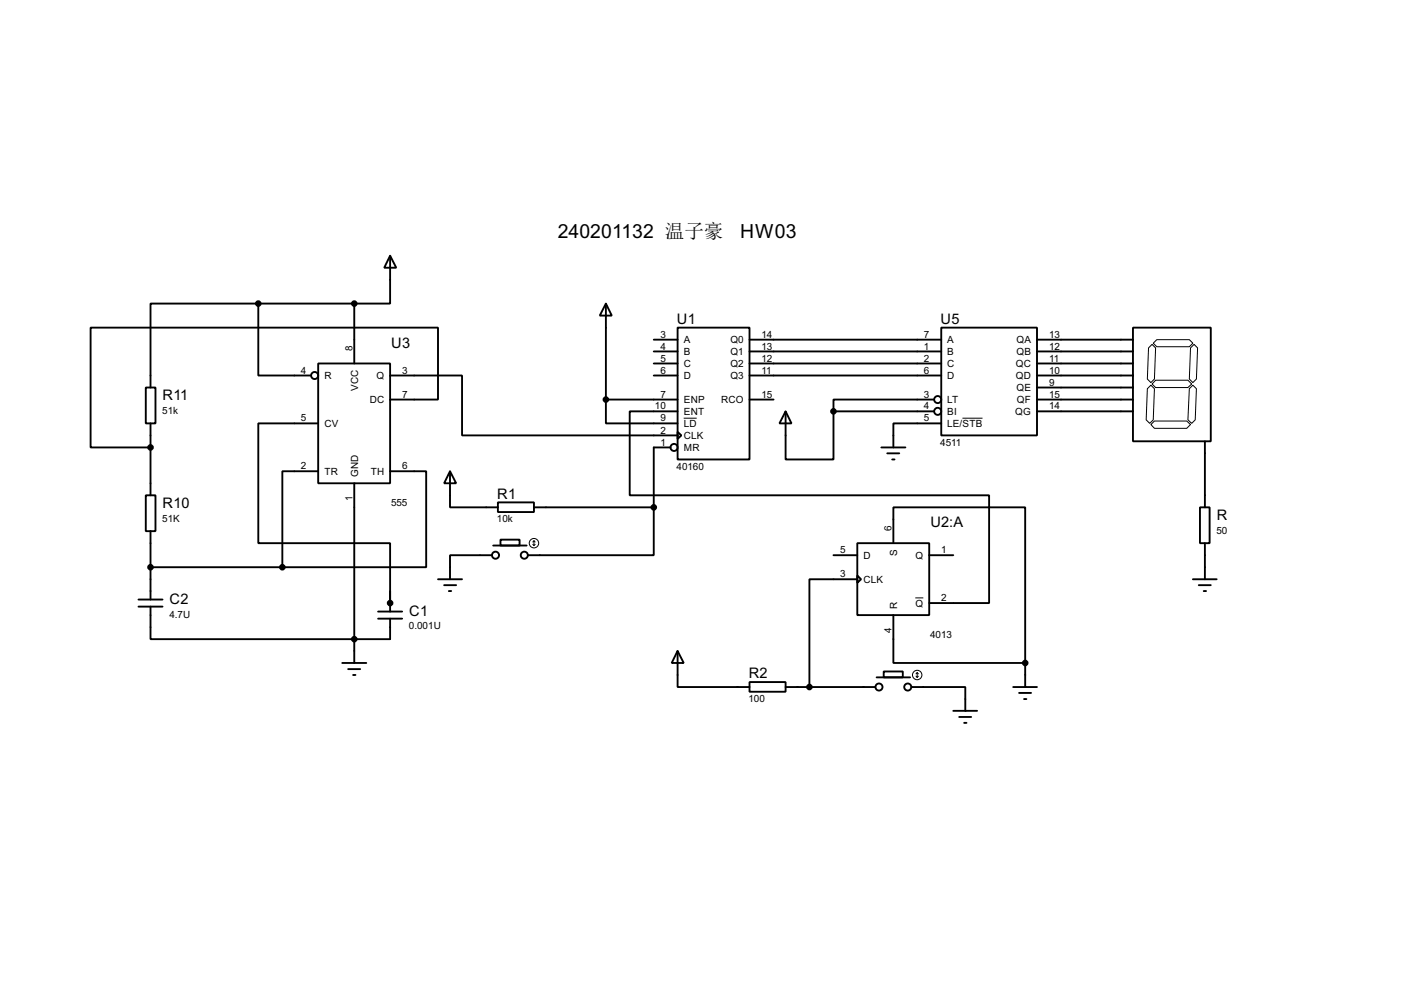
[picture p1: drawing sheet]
<svg xmlns="http://www.w3.org/2000/svg" width="297mm" height="210mm" viewBox="0 0 297 210" stroke-linecap="round" stroke-linejoin="round" font-family="sans-serif">
<g fill="none" stroke="#000" stroke-width=".4">
<path d="M82.7 54.2l1.3 2.6h-2.5zM82.7 54.2v10.2h-7.6M54.8 64.4h-22.9v17.8M54.8 64.4v15.2h11.2M54.8 64.4h20.3M67.5 77.1h15.2v25.4h-15.2zM75.1 64.4v12.7M82.7 79.6h15.3v12.7h45.7M128.5 64.4l1.2 2.5h-2.5zM128.5 64.4v20.3M138.6 72h5.1M138.6 74.5h5.1"/>
<path d="M138.6 77.1h5.1M138.6 79.6h5.1M143.7 69.5h15.2v27.9h-15.2zM158.9 72h40.7M158.9 74.5h40.7M158.9 77.1h40.7M158.9 79.6h40.7M199.6 69.5h20.3v22.8h-20.3zM219.9 72h20.3M219.9 74.5h20.3M219.9 77.1h20.3M219.9 79.6h20.3"/>
<path d="M240.2 69.5h16.5v24.1h-16.5zM30.9 82.2h2.1v7.6h-2.1zM31.9 89.8v15.2M67.5 99.9h-7.6v20.4M67.5 89.8h-12.7v25.4h27.9v12.7M82.7 99.9h7.7v20.4h-30.5M82.7 84.7h10.2v-15.2h-73.7v25.4h12.7M95.4 99.9l1.3 2.6h-2.5zM95.4 99.9v7.7h10.2M128.5 84.7v5.1h15.2M128.5 84.7h15.2M142.2 94.9h-3.6v12.7"/>
<path d="M143.7 91.6l.8 .7-.8 .8zM143.7 87.2h-10.2v17.8h76.2v22.9h-12.7M158.9 84.7h5.1M166.6 87.2l1.2 2.6h-2.5zM166.6 87.2v10.2h10.1v-10.2M176.7 87.2h21.4M186.9 94.9h5.1M188.1 96.1h2.6M189.2 97.4h.5M198.1 84.7h-21.4v2.5M199.6 89.8h-10.2v5.1M219.9 82.2h20.3"/>
<path d="M219.9 84.7h20.3M219.9 87.2h20.3M255.5 93.6v14M30.9 105h2.1v7.6h-2.1zM31.9 112.6v14.5M75.1 102.5v38.1M104.3 117.7h-8.9v5.1M104.6 115.7h7.1M105.6 106.5h7.6v2.1h-7.6zM106.1 114.4h4.1v1.3h-4.1zM113.2 107.6h25.4M138.6 107.6v10.1h-26.7"/>
<path d="M176.7 117.7h5.1M181.8 115.2h15.2v15.2h-15.2zM189.4 115.2v-7.6h28v33M197 117.7h5.1M254.4 107.6h2.1v7.6h-2.1zM255.5 115.2v7.6M29.4 128.6h5.1M29.4 127.1h5.1M31.9 128.6v6.9h50.8v-4.3M31.9 120.3h28M80.2 131.2h5.1M80.2 129.7h5.1"/>
<path d="M82.7 125.3v4.4M92.9 122.8h5.1M94.2 124.1h2.5M95.2 125.3h.5M143.7 138l1.3 2.6h-2.6zM143.7 138v7.7h15.2M181.8 122l.8 .8-.8 .8zM181.8 122.8h-10.2v22.9M189.4 130.4v10.2h28M252.9 122.8h5.1M254.2 124.1h2.5M255.2 125.3h.5"/>
<path d="M72.6 140.6h5.1M73.8 141.9h2.6M74.9 143.1h.5M158.9 144.6h7.7v2.1h-7.7zM166.6 145.7h19M185.9 143.6h7.1M187.4 142.4h4v1.2h-4zM193.2 145.7h11.5v5M202.1 150.7h5.1M203.4 152h2.5M204.4 153.3h.5M214.8 145.7h5.1"/>
<path d="M216.1 146.9h2.5M217.1 148.2h.5M217.4 140.6v5.1"/>
<circle cx="66.7" cy="79.6" r=".75"/>
<circle cx="142.9" cy="94.9" r=".75"/>
<circle cx="198.8" cy="87.2" r=".75"/>
<circle cx="198.8" cy="84.7" r=".75"/>
<circle cx="105.1" cy="117.7" r=".75"/>
<circle cx="111.2" cy="117.7" r=".75"/>
<circle cx="186.4" cy="145.7" r=".75"/>
<circle cx="192.5" cy="145.7" r=".75"/>
</g>
<g fill="none" stroke="#000" stroke-width=".21">
<path d="M243.5 73.8l.8-.8 .7 .8-.2 6.6-.8 .7-.7-.7zM244.5 72.8l.8-.8h6.9l.7 .8-.7 .7h-6.9zM253.2 73l.7 .8-.2 6.6-.8 .7-.7-.7 .2-6.6zM145 88.7h2.7M204.1 88.7h4.2M243.3 82.4l.7-.7 .8 .7-.3 6.6-.7 .8-.8-.8zM244 90l.8-.7h6.8l.8 .7-.8 .8h-6.8zM245 80.6h6.9l.8 .8-.8 .8h-6.9l-.7-.8zM252.2 82.4l.7-.7 .8 .7-.3 6.6-.7 .8-.8-.8zM113 115.4l.2 .3M113.2 114.7v1M113.2 114.7l-.2 .2"/>
<path d="M113.2 114.7l.3 .2M113.5 115.4l-.3 .3M194.1 126.8h1.7M194.2 143.4l.3 .2M194.5 142.6v1M194.5 142.6l-.3 .3M194.5 142.6l.2 .3M194.7 143.4l-.2 .2"/>
<circle cx="113.2" cy="115.2" r="1"/>
<circle cx="194.5" cy="143.1" r="1"/>
</g>
<g fill="#000" stroke="#000" stroke-width=".4">
<circle cx="54.8" cy="64.4" r=".5"/>
<circle cx="75.1" cy="64.4" r=".5"/>
<circle cx="31.9" cy="94.9" r=".5"/>
<circle cx="128.5" cy="84.7" r=".5"/>
<circle cx="176.7" cy="87.2" r=".5"/>
<circle cx="138.6" cy="107.6" r=".5"/>
<circle cx="31.9" cy="120.3" r=".5"/>
<circle cx="59.9" cy="120.3" r=".5"/>
<circle cx="75.1" cy="135.5" r=".5"/>
<circle cx="82.7" cy="127.9" r=".5"/>
<circle cx="171.6" cy="145.7" r=".5"/>
<circle cx="217.4" cy="140.6" r=".5"/>
</g>
<g font-size="4.6">
<text x="118.3" y="50.4">240201132 温子豪</text>
<text x="156.9" y="50.4">HW03</text>
</g>
<g font-size="3.5">
<text x="143.5" y="68.7">U1</text>
<text x="199.4" y="68.7">U5</text>
<text x="83" y="73.7">U3</text>
<text x="34.5" y="84.9">R11</text>
<text x="34.5" y="107.7">R10</text>
<text x="105.4" y="105.7">R1</text>
<text x="197.3" y="111.8">U2:A</text>
<text x="258" y="110.3">R</text>
<text x="36" y="128">C2</text>
<text x="86.8" y="130.6">C1</text>
<text x="158.8" y="143.8">R2</text>
</g>
<g font-size="2.4">
<text x="140" y="71.6">3</text>
<text x="161.5" y="71.6">14</text>
<text x="195.9" y="71.6">7</text>
<text x="222.4" y="71.6">13</text>
<text x="74.7" y="74.5" transform="rotate(-90 74.7 74.5)">8</text>
<text x="140" y="74.1">4</text>
<text x="140" y="76.7">5</text>
<text x="145" y="72.8">A</text>
<text x="145" y="75.3">B</text>
<text x="145" y="77.9">C</text>
<text x="154.8" y="72.8">Q0</text>
<text x="154.8" y="75.3">Q1</text>
<text x="154.8" y="77.9">Q2</text>
<text x="161.5" y="74.1">13</text>
<text x="161.5" y="76.7">12</text>
<text x="195.9" y="74.1">1</text>
<text x="195.9" y="76.7">2</text>
<text x="200.8" y="72.8">A</text>
<text x="200.8" y="75.3">B</text>
<text x="200.8" y="77.9">C</text>
<text x="215.4" y="77.9">QC</text>
<text x="215.5" y="72.8">QA</text>
<text x="215.5" y="75.3">QB</text>
<text x="222.4" y="74.1">12</text>
<text x="222.4" y="76.7">11</text>
<text x="63.8" y="79.2">4</text>
<text x="68.8" y="80.4">R</text>
<text x="75.9" y="82.9" transform="rotate(-90 75.9 82.9)">VCC</text>
<text x="79.8" y="80.4">Q</text>
<text x="85.3" y="79.2">3</text>
<text x="140" y="79.2">6</text>
<text x="145" y="80.4">D</text>
<text x="154.8" y="80.4">Q3</text>
<text x="161.5" y="79.2">11</text>
<text x="195.9" y="79.2">6</text>
<text x="200.8" y="80.4">D</text>
<text x="215.4" y="80.4">QD</text>
<text x="215.5" y="83">QE</text>
<text x="222.4" y="79.2">10</text>
<text x="222.4" y="81.8">9</text>
<text x="34.4" y="87.8">51k</text>
<text x="63.8" y="89.4">5</text>
<text x="78.4" y="85.5">DC</text>
<text x="85.3" y="84.3">7</text>
<text x="138.9" y="86.8">10</text>
<text x="140" y="84.3">7</text>
<text x="140" y="89.4">9</text>
<text x="145" y="85.5">ENP</text>
<text x="145" y="88">ENT</text>
<text x="152.9" y="85.5">RCO</text>
<text x="161.5" y="84.3">15</text>
<text x="195.9" y="84.3">3</text>
<text x="195.9" y="86.8">4</text>
<text x="195.9" y="89.4">5</text>
<text x="200.8" y="85.5">LT</text>
<text x="200.8" y="88">BI</text>
<text x="215.2" y="88">QG</text>
<text x="215.6" y="85.5">QF</text>
<text x="222.4" y="84.3">15</text>
<text x="222.4" y="86.8">14</text>
<text x="68.8" y="90.6">CV</text>
<text x="140" y="91.9">2</text>
<text x="140" y="94.5">1</text>
<text x="145" y="90.6">LD</text>
<text x="145" y="93.1">CLK</text>
<text x="145" y="95.7">MR</text>
<text x="199.4" y="94.5">4511</text>
<text x="200.8" y="90.6">LE/STB</text>
<text x="63.8" y="99.5">2</text>
<text x="68.8" y="100.7">TR</text>
<text x="75.9" y="101.2" transform="rotate(-90 75.9 101.2)">GND</text>
<text x="78.6" y="100.7">TH</text>
<text x="85.3" y="99.5">6</text>
<text x="143.5" y="99.6">40160</text>
<text x="74.7" y="106.2" transform="rotate(-90 74.7 106.2)">1</text>
<text x="82.9" y="107.2">555</text>
<text x="34.4" y="110.6">51K</text>
<text x="105.4" y="110.8">10k</text>
<text x="189" y="112.6" transform="rotate(-90 189 112.6)">6</text>
<text x="257.9" y="113.2">50</text>
<text x="178.1" y="117.3">5</text>
<text x="183.1" y="118.5">D</text>
<text x="190.2" y="117.9" transform="rotate(-90 190.2 117.9)">S</text>
<text x="194.1" y="118.5">Q</text>
<text x="199.6" y="117.3">1</text>
<text x="178.1" y="122.4">3</text>
<text x="183.1" y="123.6">CLK</text>
<text x="35.9" y="131">4.7U</text>
<text x="190.2" y="129.1" transform="rotate(-90 190.2 129.1)">R</text>
<text x="194.1" y="128.7">Q</text>
<text x="199.6" y="127.5">2</text>
<text x="86.7" y="133.5">0.001U</text>
<text x="189" y="134.1" transform="rotate(-90 189 134.1)">4</text>
<text x="197.2" y="135.2">4013</text>
<text x="158.7" y="148.9">100</text>
</g>
</svg>
